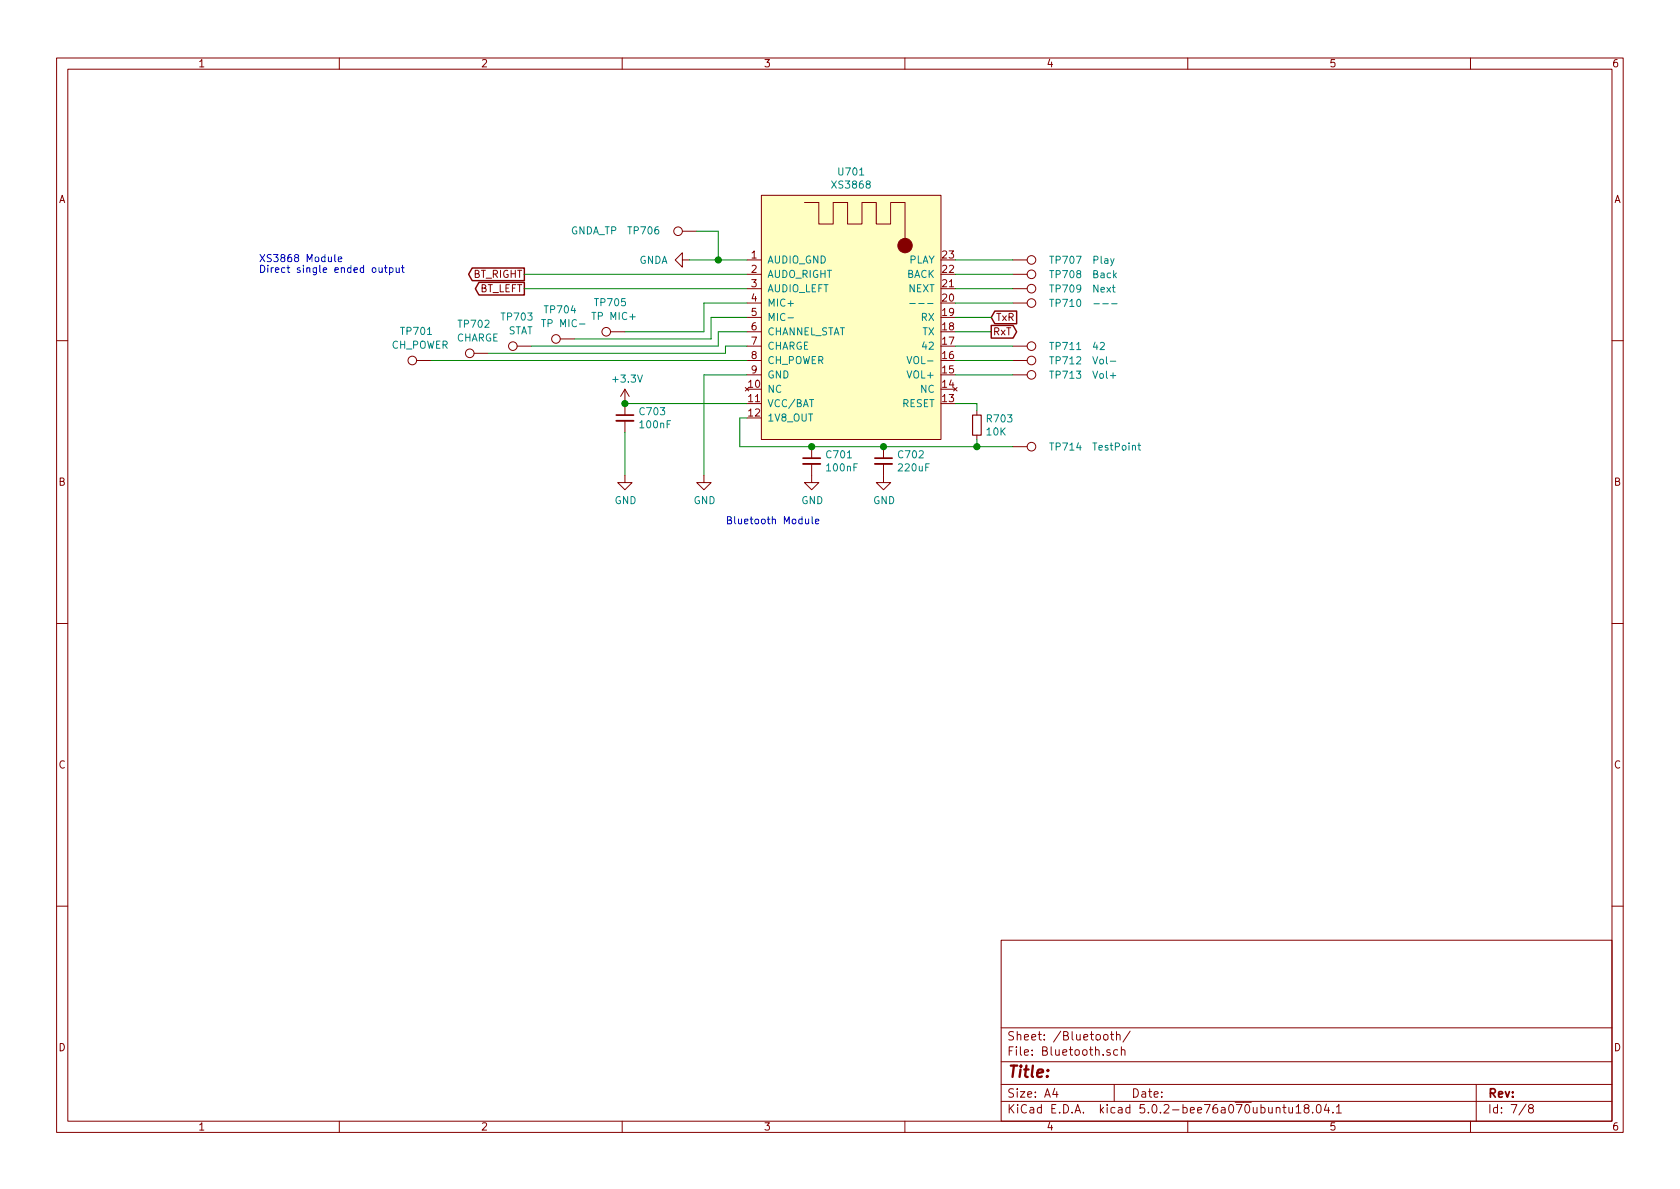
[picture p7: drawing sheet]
EESchema Schematic File Version 4
LIBS:MukkeBox-cache
EELAYER 26 0
EELAYER END
$Descr A4 11693 8268
encoding utf-8
Sheet 7 8
Title ""
Date ""
Rev ""
Comp ""
Comment1 ""
Comment2 ""
Comment3 ""
Comment4 ""
$EndDescr
Text Notes 5050 3650 0    50   ~ 0
Bluetooth Module 
Text Notes 1800 1900 0    50   ~ 0
XS3868 Module \nDirect single ended output
$Comp
L RF_Bluetooth:XS3868 U701
U 1 1
P 5800 2550
F 0 "U701" H 5925 3915 50  0000 C CNN
F 1 "XS3868" H 5925 3824 50  0000 C CNN
F 2 "RF_Module:XS3868" H 6050 3000 50  0001 C CNN
F 3 "/home/niko/kicad/datasheet/OVC3860-Datashett.pdf" H 6050 3000 50  0001 C CNN
	1    5800 2550
	1    0    0    -1  
$EndComp
$Comp
L Device:R_Small R703
U 1 1
P 6800 2950
F 0 "R703" H 6859 2996 50  0000 L CNN
F 1 "10K" H 6859 2905 50  0000 L CNN
F 2 "Resistor_SMD:R_0603_1608Metric_Pad1.05x0.95mm_HandSolder" H 6800 2950 50  0001 C CNN
F 3 "~" H 6800 2950 50  0001 C CNN
	1    6800 2950
	1    0    0    -1  
$EndComp
Wire Wire Line
	6800 2850 6800 2800
Wire Wire Line
	5200 2900 5150 2900
Wire Wire Line
	5150 2900 5150 3100
Wire Wire Line
	6800 3100 6800 3050
$Comp
L Device:C_Small C701
U 1 1
P 5650 3200
F 0 "C701" H 5742 3246 50  0000 L CNN
F 1 "100nF" H 5742 3155 50  0000 L CNN
F 2 "Capacitor_SMD:C_0603_1608Metric_Pad1.05x0.95mm_HandSolder" H 5650 3200 50  0001 C CNN
F 3 "~" H 5650 3200 50  0001 C CNN
	1    5650 3200
	1    0    0    -1  
$EndComp
$Comp
L Device:C_Small C702
U 1 1
P 6150 3200
F 0 "C702" H 6242 3246 50  0000 L CNN
F 1 "220uF" H 6242 3155 50  0000 L CNN
F 2 "Capacitor_SMD:C_0603_1608Metric_Pad1.05x0.95mm_HandSolder" H 6150 3200 50  0001 C CNN
F 3 "~" H 6150 3200 50  0001 C CNN
	1    6150 3200
	1    0    0    -1  
$EndComp
Wire Wire Line
	6650 2800 6800 2800
Wire Wire Line
	5150 3100 5650 3100
Connection ~ 5650 3100
Wire Wire Line
	5650 3100 6150 3100
Connection ~ 6150 3100
Wire Wire Line
	6150 3100 6800 3100
Wire Wire Line
	5200 2600 4900 2600
Wire Wire Line
	4900 2600 4900 3300
Text GLabel 3650 2000 0    50   Output ~ 0
BT_LEFT
Text GLabel 3650 1900 0    50   Output ~ 0
BT_RIGHT
Wire Wire Line
	5200 1900 3650 1900
Wire Wire Line
	5200 2200 4950 2200
Wire Wire Line
	4950 2200 4950 2350
$Comp
L power:+3.3V #PWR0701
U 1 1
P 4350 2800
F 0 "#PWR0701" H 4350 2650 50  0001 C CNN
F 1 "+3.3V" H 4365 2973 50  0000 C CNN
F 2 "" H 4350 2800 50  0001 C CNN
F 3 "" H 4350 2800 50  0001 C CNN
	1    4350 2800
	1    0    0    -1  
$EndComp
Wire Wire Line
	5200 2800 4350 2800
$Comp
L Device:C_Small C703
U 1 1
P 4350 2900
F 0 "C703" H 4442 2946 50  0000 L CNN
F 1 "100nF" H 4442 2855 50  0000 L CNN
F 2 "Capacitor_SMD:C_0603_1608Metric_Pad1.05x0.95mm_HandSolder" H 4350 2900 50  0001 C CNN
F 3 "~" H 4350 2900 50  0001 C CNN
	1    4350 2900
	1    0    0    -1  
$EndComp
Connection ~ 4350 2800
Wire Wire Line
	4350 3300 4350 3000
$Comp
L Connector:TestPoint TP703
U 1 1
P 3700 2400
F 0 "TP703" V 3900 2500 50  0000 C CNN
F 1 "STAT" V 3804 2474 50  0000 C CNN
F 2 "TestPoint:TestPoint_Pad_D1.0mm" H 3900 2400 50  0001 C CNN
F 3 "~" H 3900 2400 50  0001 C CNN
	1    3700 2400
	0    -1   -1   0   
$EndComp
$Comp
L Connector:TestPoint TP702
U 1 1
P 3400 2450
F 0 "TP702" V 3600 2550 50  0000 C CNN
F 1 "CHARGE" V 3504 2524 50  0000 C CNN
F 2 "TestPoint:TestPoint_Pad_D1.0mm" H 3600 2450 50  0001 C CNN
F 3 "~" H 3600 2450 50  0001 C CNN
	1    3400 2450
	0    -1   -1   0   
$EndComp
$Comp
L Connector:TestPoint TP701
U 1 1
P 3000 2500
F 0 "TP701" V 3200 2600 50  0000 C CNN
F 1 "CH_POWER" V 3104 2574 50  0000 C CNN
F 2 "TestPoint:TestPoint_Pad_D1.0mm" H 3200 2500 50  0001 C CNN
F 3 "~" H 3200 2500 50  0001 C CNN
	1    3000 2500
	0    -1   -1   0   
$EndComp
Wire Wire Line
	5200 2300 5000 2300
Wire Wire Line
	5000 2300 5000 2400
Wire Wire Line
	3700 2400 5000 2400
Wire Wire Line
	5200 2400 5050 2400
Wire Wire Line
	5050 2400 5050 2450
Wire Wire Line
	5050 2450 3400 2450
Wire Wire Line
	5200 2500 3000 2500
Text GLabel 6900 2300 2    50   Output ~ 0
RxT
Wire Wire Line
	6650 2300 6900 2300
Text GLabel 6900 2200 2    50   Input ~ 0
TxR
Wire Wire Line
	6900 2200 6650 2200
$Comp
L Connector:TestPoint TP704
U 1 1
P 4000 2350
F 0 "TP704" V 4200 2450 50  0000 C CNN
F 1 "TP MIC-" V 4104 2424 50  0000 C CNN
F 2 "TestPoint:TestPoint_Pad_D1.0mm" H 4200 2350 50  0001 C CNN
F 3 "~" H 4200 2350 50  0001 C CNN
	1    4000 2350
	0    -1   -1   0   
$EndComp
$Comp
L Connector:TestPoint TP705
U 1 1
P 4350 2300
F 0 "TP705" V 4550 2400 50  0000 C CNN
F 1 "TP MIC+" V 4454 2374 50  0000 C CNN
F 2 "TestPoint:TestPoint_Pad_D1.0mm" H 4550 2300 50  0001 C CNN
F 3 "~" H 4550 2300 50  0001 C CNN
	1    4350 2300
	0    -1   -1   0   
$EndComp
Wire Wire Line
	4000 2350 4950 2350
Wire Wire Line
	4350 2300 4900 2300
Wire Wire Line
	4900 2300 4900 2100
Wire Wire Line
	4900 2100 5200 2100
$Comp
L power:GNDA #PWR0703
U 1 1
P 4800 1800
F 0 "#PWR0703" H 4800 1550 50  0001 C CNN
F 1 "GNDA" V 4800 1550 50  0000 C CNN
F 2 "" H 4800 1800 50  0001 C CNN
F 3 "" H 4800 1800 50  0001 C CNN
	1    4800 1800
	0    1    1    0   
$EndComp
Wire Wire Line
	3650 2000 5200 2000
$Comp
L power:GND #PWR0706
U 1 1
P 6150 3300
F 0 "#PWR0706" H 6150 3050 50  0001 C CNN
F 1 "GND" H 6155 3127 50  0000 C CNN
F 2 "" H 6150 3300 50  0001 C CNN
F 3 "" H 6150 3300 50  0001 C CNN
	1    6150 3300
	1    0    0    -1  
$EndComp
$Comp
L power:GND #PWR0705
U 1 1
P 5650 3300
F 0 "#PWR0705" H 5650 3050 50  0001 C CNN
F 1 "GND" H 5655 3127 50  0000 C CNN
F 2 "" H 5650 3300 50  0001 C CNN
F 3 "" H 5650 3300 50  0001 C CNN
	1    5650 3300
	1    0    0    -1  
$EndComp
$Comp
L power:GND #PWR0704
U 1 1
P 4900 3300
F 0 "#PWR0704" H 4900 3050 50  0001 C CNN
F 1 "GND" H 4905 3127 50  0000 C CNN
F 2 "" H 4900 3300 50  0001 C CNN
F 3 "" H 4900 3300 50  0001 C CNN
	1    4900 3300
	1    0    0    -1  
$EndComp
$Comp
L power:GND #PWR0702
U 1 1
P 4350 3300
F 0 "#PWR0702" H 4350 3050 50  0001 C CNN
F 1 "GND" H 4355 3127 50  0000 C CNN
F 2 "" H 4350 3300 50  0001 C CNN
F 3 "" H 4350 3300 50  0001 C CNN
	1    4350 3300
	1    0    0    -1  
$EndComp
$Comp
L Connector:TestPoint TP707
U 1 1
P 7050 1800
F 0 "TP707" V 7050 2050 50  0000 L CNN
F 1 "Play" V 7050 2350 50  0000 L CNN
F 2 "TestPoint:TestPoint_Pad_D1.0mm" H 7250 1800 50  0001 C CNN
F 3 "~" H 7250 1800 50  0001 C CNN
	1    7050 1800
	0    1    1    0   
$EndComp
$Comp
L Connector:TestPoint TP708
U 1 1
P 7050 1900
F 0 "TP708" V 7050 2150 50  0000 L CNN
F 1 "Back" V 7050 2450 50  0000 L CNN
F 2 "TestPoint:TestPoint_Pad_D1.0mm" H 7250 1900 50  0001 C CNN
F 3 "~" H 7250 1900 50  0001 C CNN
	1    7050 1900
	0    1    1    0   
$EndComp
$Comp
L Connector:TestPoint TP709
U 1 1
P 7050 2000
F 0 "TP709" V 7050 2250 50  0000 L CNN
F 1 "Next" V 7050 2550 50  0000 L CNN
F 2 "TestPoint:TestPoint_Pad_D1.0mm" H 7250 2000 50  0001 C CNN
F 3 "~" H 7250 2000 50  0001 C CNN
	1    7050 2000
	0    1    1    0   
$EndComp
$Comp
L Connector:TestPoint TP710
U 1 1
P 7050 2100
F 0 "TP710" V 7050 2350 50  0000 L CNN
F 1 "---" V 7050 2650 50  0000 L CNN
F 2 "TestPoint:TestPoint_Pad_D1.0mm" H 7250 2100 50  0001 C CNN
F 3 "~" H 7250 2100 50  0001 C CNN
	1    7050 2100
	0    1    1    0   
$EndComp
$Comp
L Connector:TestPoint TP711
U 1 1
P 7050 2400
F 0 "TP711" V 7050 2650 50  0000 L CNN
F 1 "42" V 7050 2950 50  0000 L CNN
F 2 "TestPoint:TestPoint_Pad_D1.0mm" H 7250 2400 50  0001 C CNN
F 3 "~" H 7250 2400 50  0001 C CNN
	1    7050 2400
	0    1    1    0   
$EndComp
$Comp
L Connector:TestPoint TP712
U 1 1
P 7050 2500
F 0 "TP712" V 7050 2750 50  0000 L CNN
F 1 "Vol-" V 7050 3050 50  0000 L CNN
F 2 "TestPoint:TestPoint_Pad_D1.0mm" H 7250 2500 50  0001 C CNN
F 3 "~" H 7250 2500 50  0001 C CNN
	1    7050 2500
	0    1    1    0   
$EndComp
$Comp
L Connector:TestPoint TP713
U 1 1
P 7050 2600
F 0 "TP713" V 7050 2850 50  0000 L CNN
F 1 "Vol+" V 7050 3150 50  0000 L CNN
F 2 "TestPoint:TestPoint_Pad_D1.0mm" H 7250 2600 50  0001 C CNN
F 3 "~" H 7250 2600 50  0001 C CNN
	1    7050 2600
	0    1    1    0   
$EndComp
$Comp
L Connector:TestPoint TP714
U 1 1
P 7050 3100
F 0 "TP714" V 7050 3350 50  0000 L CNN
F 1 "TestPoint" V 7050 3650 50  0000 L CNN
F 2 "TestPoint:TestPoint_Pad_D1.0mm" H 7250 3100 50  0001 C CNN
F 3 "~" H 7250 3100 50  0001 C CNN
	1    7050 3100
	0    1    1    0   
$EndComp
Wire Wire Line
	7050 3100 6800 3100
Connection ~ 6800 3100
Wire Wire Line
	7050 1800 6650 1800
Wire Wire Line
	7050 1900 6650 1900
Wire Wire Line
	7050 2000 6650 2000
Wire Wire Line
	7050 2100 6650 2100
Wire Wire Line
	7050 2400 6650 2400
Wire Wire Line
	7050 2500 6650 2500
Wire Wire Line
	7050 2600 6650 2600
$Comp
L Connector:TestPoint TP706
U 1 1
P 4850 1600
F 0 "TP706" V 4850 1850 50  0000 L CNN
F 1 "GNDA_TP" V 4850 2150 50  0000 L CNN
F 2 "TestPoint:TestPoint_Pad_D1.0mm" H 5050 1600 50  0001 C CNN
F 3 "~" H 5050 1600 50  0001 C CNN
	1    4850 1600
	0    -1   -1   0   
$EndComp
Wire Wire Line
	4850 1600 5000 1600
Wire Wire Line
	5000 1600 5000 1800
Wire Wire Line
	5000 1800 4800 1800
Wire Wire Line
	5200 1800 5000 1800
Connection ~ 5000 1800
$EndSCHEMATC
